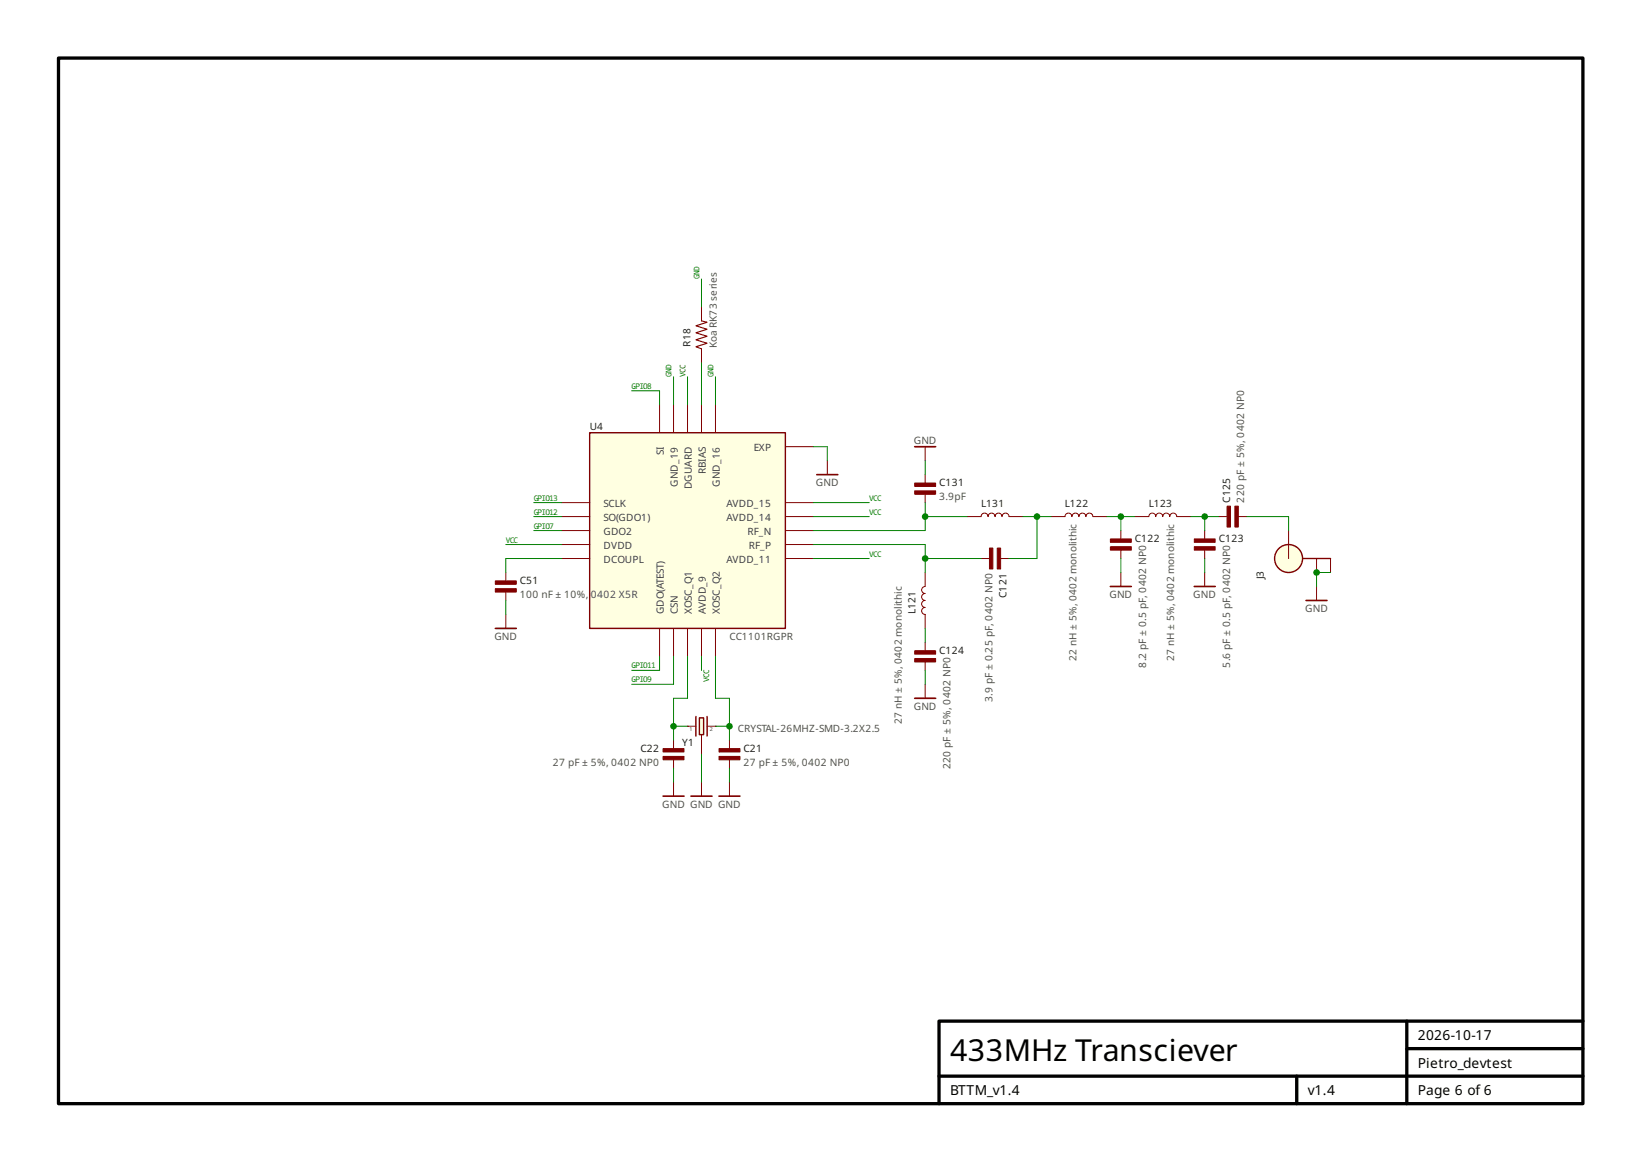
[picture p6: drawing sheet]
<svg xmlns="http://www.w3.org/2000/svg" width="297mm" height="210mm" viewBox="0 0 297 210" stroke-linecap="round" stroke-linejoin="round" font-family="sans-serif">
<path d="M165.4 80.8h3.8M89.5 113.6h3.8M200.7 106h3.8M215.9 106h3.8M236.1 108.6h3.8M165.4 126.2h3.8M119.9 143.9h3.8M124.9 143.9h3.8" fill="none" stroke="#800000" stroke-width=".3"/>
<g fill="none" stroke="#800000" stroke-width=".18">
<path d="M126.8 55.5v2.5M126.8 63.1v2.5M167.3 80.8v2.5M167.3 85.8v1.5M167.3 89.4v1.5M202.6 95.9v1.5M202.6 99.5v1.5M205.2 93.4h2.5a.63 .63 0 0 1 .6-.6 .63 .63 0 0 1 .7 .6 .63 .63 0 0 1 .6-.6 .63 .63 0 0 1 .6 .6 .63 .63 0 0 1 .7-.6 .63 .63 0 0 1 .6 .6 .63 .63 0 0 1 .6-.6 .63 .63 0 0 1 .6 .6h2.6M217.8 95.9v1.5M217.8 99.5v1.5M220.3 93.4h1.5M223.9 93.4h1.5"/>
<path d="M91.4 111.1v2.5M167.3 116.1v1.6M167.3 119.7v1.5M177.4 101h1.5M180.9 101h1.5M202.6 103.5v2.5M217.8 103.5v2.5M238 106v2.6M121.8 133.8v1.5M121.8 137.4v1.5M131.9 133.8v1.5M131.9 137.4v1.5"/>
<path d="M167.3 123.7v2.5M121.8 141.4v2.5M126.8 141.4v2.5"/>
</g>
<g fill="#800000" stroke="#800000" stroke-width=".18">
<path d="M130 136.8h3.8v.6h-3.8z" fill-rule="evenodd"/>
<path d="M130 135.3h3.8v.7h-3.8z" fill-rule="evenodd"/>
<path d="M200.7 98.8h3.8v.7h-3.8z" fill-rule="evenodd"/>
<path d="M200.7 97.4h3.8v.7h-3.8z" fill-rule="evenodd"/>
<path d="M165.4 119.1h3.7v.6h-3.7z" fill-rule="evenodd"/>
<path d="M165.4 117.7h3.7v.6h-3.7z" fill-rule="evenodd"/>
<path d="M215.9 98.8h3.8v.7h-3.8z" fill-rule="evenodd"/>
<path d="M215.9 97.4h3.8v.7h-3.8z" fill-rule="evenodd"/>
<path d="M119.9 136.8h3.8v.6h-3.8z" fill-rule="evenodd"/>
<path d="M119.9 135.3h3.8v.7h-3.8z" fill-rule="evenodd"/>
<path d="M223.3 91.5h.6v3.8h-.6z" fill-rule="evenodd"/>
<path d="M221.8 91.5h.7v3.8h-.7z" fill-rule="evenodd"/>
<path d="M178.9 99.1h.6v3.8h-.6z" fill-rule="evenodd"/>
<path d="M180.3 99.1h.6v3.8h-.6z" fill-rule="evenodd"/>
<path d="M165.4 88.7h3.7v.7h-3.7z" fill-rule="evenodd"/>
<path d="M165.4 87.3h3.7v.6h-3.7z" fill-rule="evenodd"/>
</g>
<path d="M10.6 10.5h275.6v189h-275.6zM169.8 194.6h116.4M234.4 194.6v4.9M254.3 184.6v14.9M254.3 189.6h31.9M286.2 184.6h-116.4v14.9" fill="none" stroke="#000" stroke-width=".6"/>
<path d="M126.8 58l1 .3-2 .6 2 .6-2 .7 2 .6-2 .6 2 .7-2 .6 1 .4" fill="none" stroke="#800000" stroke-width=".2"/>
<path d="M106.6 78.2h35.4v35.4h-35.4z" fill-rule="evenodd" fill="#ffffe1" stroke="#800000" stroke-width=".25"/>
<g fill="none" stroke="#800000" stroke-width=".18">
<path d="M119.2 73.2v5M121.8 73.2v5M124.3 73.2v5M126.8 73.2v5M129.4 73.2v5M101.6 98.5h5M101.6 90.9h5M101.6 95.9h5M101.6 93.4h5M142 98.5h5M142 90.9h5M142 95.9h5"/>
<path d="M142 93.4h5M142 80.8h5M149.6 83.3v2.5M101.6 101h5M119.2 113.6v5.1M121.8 113.6v5.1M124.3 113.6v5.1M126.8 113.6v5.1M129.4 113.6v5.1M142 101h5M167.3 103.5v2.5a.63 .63 0 0 0-.7 .7 .63 .63 0 0 0 .7 .6 .63 .63 0 0 0-.7 .6 .63 .63 0 0 0 .7 .7 .63 .63 0 0 0-.7 .6 .63 .63 0 0 0 .7 .6 .63 .63 0 0 0-.7 .7 .63 .63 0 0 0 .7 .6v2.5"/>
</g>
<path d="M147.7 85.8h3.8" fill="none" stroke="#800000" stroke-width=".3"/>
<g fill="#ffffe1" stroke="#800000" stroke-width=".25">
<circle cx="233" cy="101" r="1.13"/>
<circle cx="233" cy="101" r="2.53"/>
</g>
<path d="M235.5 101h5" fill="none" stroke="#800000" stroke-width=".25"/>
<path d="M190 93.4h2.5a.63 .63 0 0 1 .7-.6 .63 .63 0 0 1 .6 .6 .63 .63 0 0 1 .6-.6 .63 .63 0 0 1 .7 .6 .63 .63 0 0 1 .6-.6 .63 .63 0 0 1 .6 .6 .63 .63 0 0 1 .7-.6 .63 .63 0 0 1 .6 .6h2.5M233 95.9v5.1M91.4 103.5v1.5M91.4 107v1.6M238 101v2.5M240.5 101v2.5M131.9 141.4v2.5" fill="none" stroke="#800000" stroke-width=".18"/>
<path d="M130 143.9h3.8" fill="none" stroke="#800000" stroke-width=".3"/>
<g fill="#800000" stroke="#800000" stroke-width=".18">
<path d="M89.6 106.4h3.7v.6h-3.7z" fill-rule="evenodd"/>
<path d="M89.6 105h3.7v.6h-3.7z" fill-rule="evenodd"/>
</g>
<path d="M126.4 129.8h.8v3h-.8z" fill-rule="evenodd" fill="#ffffe1" stroke="#800000" stroke-width=".25"/>
<path d="M125.8 129.5v3.6M127.8 129.5v3.6" fill="none" stroke="#800000" stroke-width=".25"/>
<path d="M174.8 93.4h2.6a.63 .63 0 0 1 .6-.6 .63 .63 0 0 1 .6 .6 .63 .63 0 0 1 .7-.6 .63 .63 0 0 1 .6 .6 .63 .63 0 0 1 .6-.6 .63 .63 0 0 1 .7 .6 .63 .63 0 0 1 .6-.6 .63 .63 0 0 1 .6 .6h2.5M124.3 131.3h.1M124.3 131.3h1.5M126.8 132.9v3.5M127.8 131.3h1.6M129.4 131.3h.1" fill="none" stroke="#800000" stroke-width=".18"/>
<g fill="none" stroke="#008000" stroke-width=".18">
<path d="M126.8 50.4v5.1M114.2 70.7h5v2.5M121.8 68.1v5.1M124.3 68.1v5.1M126.8 65.6v7.6M129.4 68.1v5.1M91.4 98.5h10.2M96.5 93.4h5.1M96.5 90.9h5.1M96.5 95.9h5.1M147 98.5h20.3v5M147 93.4h10.2"/>
<path d="M147 90.9h10.2M147 80.8h2.6v2.5M167.3 83.3v2.5M167.3 90.9v5h-20.3M167.3 93.4h7.5M184.9 93.4h5.1M187.5 93.4v7.6h-5.1M200.1 93.4h5.1M202.6 93.4v2.5M215.3 93.4h5M217.8 93.4v2.5M225.4 93.4h7.6v2.5"/>
<path d="M91.4 108.6v2.5M101.6 101h-10.2v2.5M119.2 118.7v2.5h-5M121.8 118.7v5h-7.6M124.3 118.7v7.5h-2.5v7.6M126.8 118.7v2.5M129.4 118.7v7.5h2.5v7.6M147 101h10.2M167.3 113.6v2.5M167.3 101h10.1M202.6 101v2.5M217.8 101v2.5"/>
<path d="M240.5 103.5h-2.5v2.5M121.8 138.9v2.5M121.8 131.3h2.5M126.8 136.4v5M129.4 131.3h2.5M131.9 138.9v2.5M167.3 121.2v2.5"/>
</g>
<g fill="#008000">
<circle cx="238" cy="103.5" r=".6"/>
<circle cx="131.9" cy="131.3" r=".6"/>
<circle cx="202.6" cy="93.4" r=".6"/>
<circle cx="217.8" cy="93.4" r=".6"/>
<circle cx="167.3" cy="101" r=".6"/>
<circle cx="167.3" cy="93.4" r=".6"/>
<circle cx="121.8" cy="131.3" r=".6"/>
<circle cx="187.5" cy="93.4" r=".6"/>
</g>
<text font-size="5.5" x="171.8" y="191.8">433MHz Transciever</text>
<g font-size="2.5">
<text x="256.3" y="188.1">2026-10-17</text>
<text x="256.3" y="193.1">Pietro_devtest</text>
<text x="171.8" y="198">BTTM_v1.4</text>
<text x="236.4" y="198">v1.4</text>
<text x="256.3" y="198">Page 6 of 6</text>
</g>
<g font-size="1.8" fill="#202020">
<text x="124.8" y="62.7" transform="rotate(-90 124.8 62.7)">R18</text>
<text x="106.6" y="77.8">U4</text>
<text x="169.8" y="87.9">C131</text>
<text x="177.4" y="91.7">L131</text>
<text x="192.5" y="91.7">L122</text>
<text x="207.7" y="91.7">L123</text>
<text x="222.4" y="90.9" transform="rotate(-90 222.4 90.9)">C125</text>
<text x="205.2" y="98">C122</text>
<text x="220.3" y="98">C123</text>
<text x="94" y="105.6">C51</text>
<text x="228.5" y="104.8" transform="rotate(-90 228.5 104.8)">J3</text>
<text x="165.5" y="111.1" transform="rotate(-90 165.5 111.1)">L121</text>
<text x="182" y="108.1" transform="rotate(-90 182 108.1)">C121</text>
<text x="169.8" y="118.2">C124</text>
<text x="115.8" y="135.9">C22</text>
<text x="123.3" y="134.9">Y1</text>
<text x="134.4" y="135.9">C21</text>
</g>
<g font-size="1.8" fill="#505050">
<text x="129.6" y="63" transform="rotate(-90 129.6 63)">Koa RK73 series</text>
<text x="165.2" y="80.3">GND</text>
<text x="147.5" y="87.9">GND</text>
<text x="169.8" y="90.4">3.9pF</text>
<text x="224.9" y="90.9" transform="rotate(-90 224.9 90.9)">220 pF ± 5%, 0402 NP0</text>
<text x="94" y="108.1">100 nF ± 10%,</text>
<text x="106.8" y="108.1">0402 X5R</text>
<text x="200.6" y="108.1">GND</text>
<text x="215.7" y="108.1">GND</text>
<text x="236" y="110.6">GND</text>
<text x="89.4" y="115.7">GND</text>
<text x="131.9" y="115.7">CC1101RGPR</text>
<text x="194.6" y="119.5" transform="rotate(-90 194.6 119.5)">22 nH ± 5%, 0402 monolithic</text>
<text x="212.3" y="119.5" transform="rotate(-90 212.3 119.5)">27 nH ± 5%, 0402 monolithic</text>
<text x="207.2" y="120.7" transform="rotate(-90 207.2 120.7)">8.2 pF ± 0.5 pF, 0402 NP0</text>
<text x="222.4" y="120.7" transform="rotate(-90 222.4 120.7)">5.6 pF ± 0.5 pF, 0402 NP0</text>
<text x="163" y="130.9" transform="rotate(-90 163 130.9)">27 nH ± 5%, 0402 monolithic</text>
<text x="165.2" y="128.3">GND</text>
<text x="179.4" y="126.9" transform="rotate(-90 179.4 126.9)">3.9 pF ± 0.25 pF, 0402 NP0</text>
<text x="133.4" y="132.3">CRYSTAL-26MHZ-SMD-3.2X2.5</text>
<text x="99.9" y="138.4">27 pF ± 5%, 0402 NP0</text>
<text x="134.4" y="138.4">27 pF ± 5%, 0402 NP0</text>
<text x="171.9" y="139.1" transform="rotate(-90 171.9 139.1)">220 pF ± 5%, 0402 NP0</text>
<text x="119.7" y="146">GND GND GND</text>
</g>
<g font-size="1.8" fill="#404040">
<text x="120" y="82.3" transform="rotate(-90 120 82.3)">SI</text>
<text x="136.3" y="81.6">EXP</text>
<text x="122.6" y="88" transform="rotate(-90 122.6 88)">GND_19</text>
<text x="125.1" y="88.4" transform="rotate(-90 125.1 88.4)">DGUARD</text>
<text x="127.6" y="85.7" transform="rotate(-90 127.6 85.7)">RBIAS</text>
<text x="130.1" y="88" transform="rotate(-90 130.1 88)">GND_16</text>
<text x="109.1" y="94.2">SO(GDO1)</text>
<text x="109.1" y="91.7">SCLK</text>
<text x="131.3" y="91.7">AVDD_15</text>
<text x="131.3" y="94.2">AVDD_14</text>
<text x="109.1" y="99.2">DVDD</text>
<text x="109.1" y="96.7">GDO2</text>
<text x="109.1" y="101.8">DCOUPL</text>
<text x="131.3" y="101.8">AVDD_11</text>
<text x="135.2" y="96.7">RF_N</text>
<text x="135.4" y="99.2">RF_P</text>
<text x="120" y="111.1" transform="rotate(-90 120 111.1)">GDO(ATEST)</text>
<text x="122.6" y="111.1" transform="rotate(-90 122.6 111.1)">CSN</text>
<text x="125.1" y="111.1" transform="rotate(-90 125.1 111.1)">XOSC_Q1</text>
<text x="127.6" y="111.1" transform="rotate(-90 127.6 111.1)">AVDD_9</text>
<text x="130.1" y="111.1" transform="rotate(-90 130.1 111.1)">XOSC_Q2</text>
</g>
<g font-size="1.4" fill="#008000">
<text x="126.5" y="50.4" transform="rotate(-90 126.5 50.4)">GND</text>
<text x="114.2" y="70.3">GPIO8</text>
<text x="121.4" y="68.1" transform="rotate(-90 121.4 68.1)">GND</text>
<text x="123.9" y="68.1" transform="rotate(-90 123.9 68.1)">VCC</text>
<text x="129" y="68.1" transform="rotate(-90 129 68.1)">GND</text>
<text x="96.5" y="95.6">GPIO7</text>
<text x="96.5" y="90.5">GPIO13</text>
<text x="96.5" y="93">GPIO12</text>
<text x="157.2" y="90.5">VCC</text>
<text x="157.2" y="93">VCC</text>
<text x="91.4" y="98.1">VCC</text>
<text x="157.2" y="100.6">VCC</text>
<text x="114.2" y="123.4">GPIO9</text>
<text x="114.2" y="120.8">GPIO11</text>
<text x="128.2" y="123.3" transform="rotate(-90 128.2 123.3)">VCC</text>
</g>
<g font-size="1" fill="#404040">
<text x="124.7" y="132.2">1</text>
<text x="128.3" y="132.2">2</text>
</g>
</svg>
